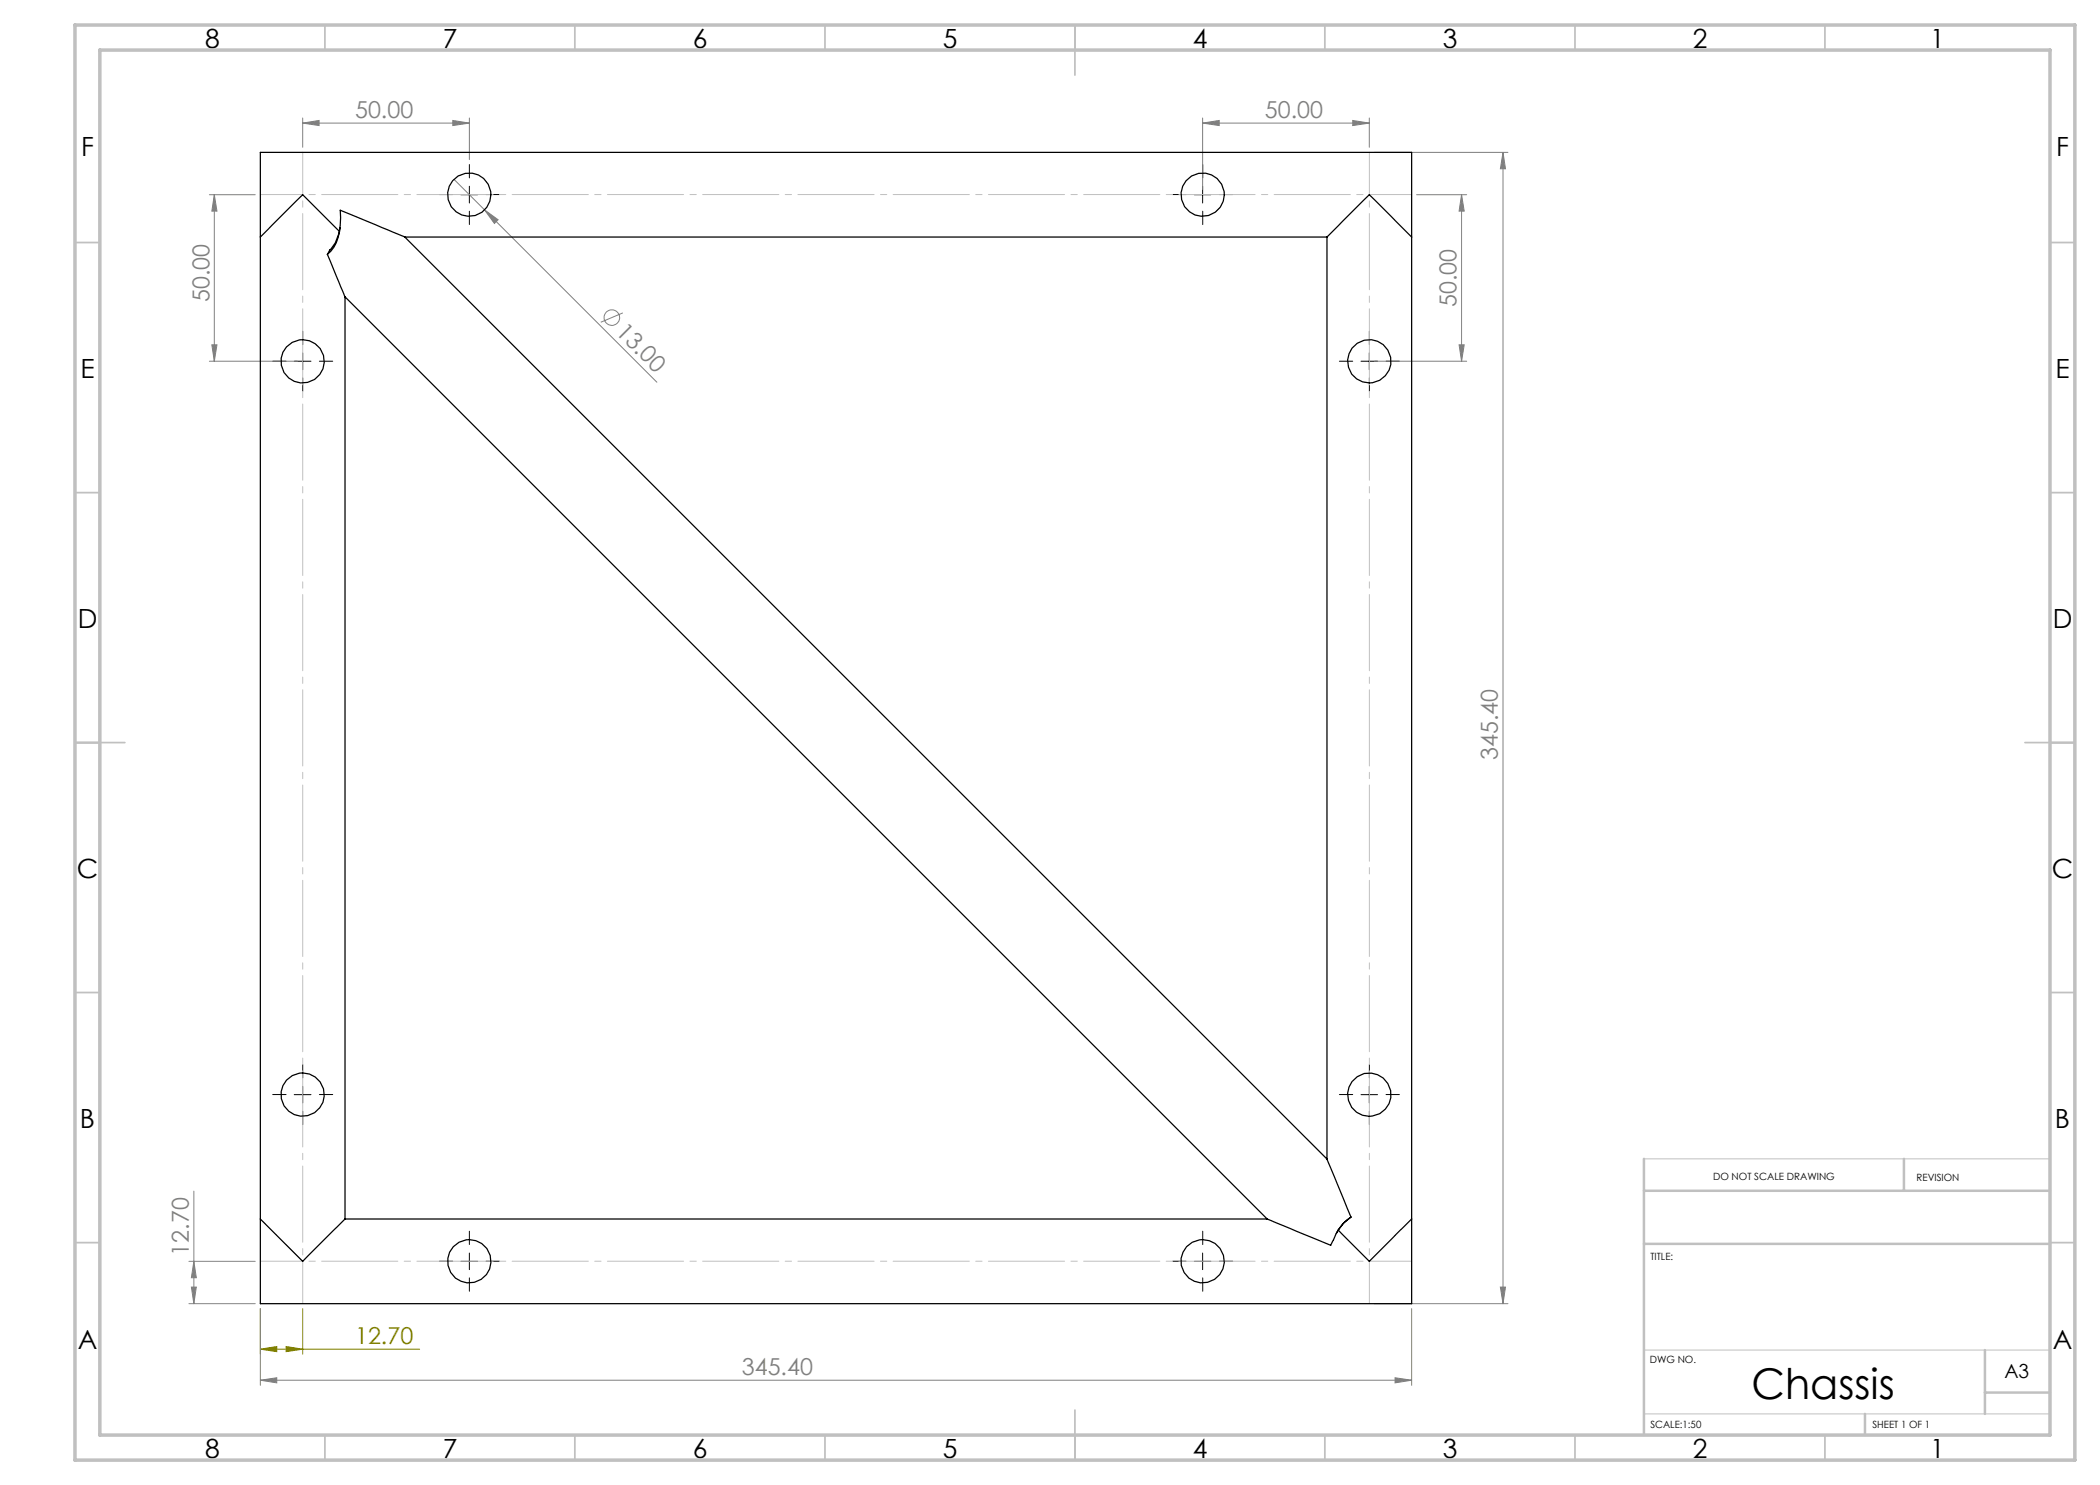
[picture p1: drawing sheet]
<svg xmlns="http://www.w3.org/2000/svg" width="420mm" height="297mm" viewBox="0 0 420 297" stroke-linecap="round" stroke-linejoin="round" font-family="sans-serif">
<g fill="none" stroke="#808080" stroke-width=".2">
<path d="M41.9 38.9h9.1M42.9 38.9v33.3M42.9 38.9l.5 3.3h-1zM60.5 24.6l3.3-.5v1zM60.5 23.6v5.9M60.5 24.6h33.4M90.6 24.1l3.3 .5-3.3 .5zM90.8 35.9l6.1 6.1M93.9 23.6v8.3M240.5 24.6l3.3-.5v1zM240.5 24.6h33.4M240.5 23.6v14.3"/>
<path d="M270.5 24.1l3.4 .5-3.4 .5zM273.9 23.6v5.9M274.8 30.5h26.8M283.3 38.9h10M292.3 38.9l.5 3.3h-1zM292.3 38.9v33.3M300.6 30.5l.5 3.3h-1zM300.6 30.5v230.2M96.9 42l2.7 2-.7 .7zM96.9 42l34.5 34.4M41.9 72.2h17.6M42.4 69h1l-.5 3.2z"/>
<path d="M124.6 62.6l-4.4 1.8M274.8 72.2h18.5M291.8 69h1l-.5 3.2zM38.8 238.2v22.5M37.8 252.3h13.2M38.3 257.4h1l-.5 3.3zM38.8 252.3l.5 3.2h-1zM300.1 257.4h1l-.5 3.3zM37.8 260.7h13.2M52.1 276l3.3-.4v1zM52.1 261.7v15.4M52.1 276h230.2"/>
<path d="M274.8 260.7h26.8M279 275.6l3.3 .4-3.3 .6zM282.3 261.7v15.4"/>
<circle cx="122.4" cy="63.5" r="1.56"/>
</g>
<path d="M52.1 269.8l3.3-.5v1zM52.1 261.7v9.1M52.1 269.8h31.8M57.2 269.3l3.3 .5-3.3 .5zM60.5 261.7v9.1" fill="none" stroke="#808000" stroke-width=".2"/>
<g fill="none" stroke="#000" stroke-width=".2" stroke-dasharray="15.2 1.3 1.3 1.3">
<path d="M90.5 38.9h-2.6M93.9 35.6v-2.7M97.2 38.9h2.7M237.2 38.9h-2.7M240.5 35.6v-2.7M243.9 38.9h2.6M93.9 42.2v2.7M240.5 42.2v2.7M57.2 72.2h-2.7M60.5 68.9v-2.7M60.5 75.6v2.6M63.9 72.2h2.6"/>
<path d="M270.5 72.2h-2.6M273.9 68.9v-2.7M273.9 75.6v2.6M277.2 72.2h2.7M57.2 218.9h-2.7M60.5 215.6v-2.7M63.9 218.9h2.6M270.5 218.9h-2.6M273.9 215.6v-2.7M277.2 218.9h2.7M60.5 222.2v2.7M273.9 222.2v2.7"/>
<path d="M90.5 252.2h-2.6M93.9 248.9v-2.7M93.9 255.6v2.6M97.2 252.2h2.7M237.2 252.2h-2.7M240.5 248.9v-2.7M240.5 255.6v2.6M243.9 252.2h2.6"/>
</g>
<g fill="none" stroke="#000" stroke-width=".2">
<path d="M92.2 38.9h3.3M93.9 37.2v3.4M238.9 38.9h3.3M240.5 37.2v3.4M58.8 72.2h3.4M60.5 70.6v3.3M272.2 72.2h3.3M273.9 70.6v3.3M58.8 218.9h3.4M60.5 217.3v3.3M272.2 218.9h3.3M273.9 217.3v3.3"/>
<path d="M92.2 252.3h3.3M93.9 250.6v3.3M238.9 252.3h3.3M240.5 250.6v3.3"/>
</g>
<path d="M52.1 38.9h230.2M60.5 30.4v230.3M273.9 30.4v230.3M52.1 252.2h230.2" fill="none" stroke="#c0c0c0" stroke-width=".2" stroke-dasharray="15.2 1.3 1.3 1.3" stroke-dashoffset="6.8"/>
<path d="M328.8 231.8h81.2M328.8 270h81.2M328.8 282.8h81.2" fill="none" stroke="#c0c0c0" stroke-width=".2"/>
<g fill="none" stroke="#c0c0c0" stroke-width=".35">
<path d="M65 5v5M115 5v5M165 5v5M215 5v10M265 5v5M315 5v5M365 5v5M15 48.5h5M410 48.5h5M15 98.5h5M410 98.5h5M15 148.5h10"/>
<path d="M405 148.5h10M15 198.5h5M410 198.5h5M15 248.5h5M410 248.5h5M65 287v5M115 287v5M165 287v5M215 282v10M265 287v5M315 287v5M365 287v5"/>
</g>
<path d="M328.8 231.8v55.2M328.8 238.2h81.2M380.8 231.8v6.4M328.8 248.8h81.2M397 270v12.8M397 278.5h13M373 282.8v4.2" fill="none" stroke="#c0c0c0" stroke-width=".5"/>
<path d="M15 5h400v287h-400zM20 10h390v277h-390z" fill="none" stroke="#c0c0c0" stroke-width=".7"/>
<path d="M57.2 269.3l3.3 .5-3.3 .5zM52.1 269.8l3.3-.5v1z" fill="#808000"/>
<g fill="#808080">
<path d="M96.9 42l2.7 2-.7 .7z"/>
<path d="M90.6 24.1l3.3 .5-3.3 .5zM60.5 24.6l3.3-.5v1z"/>
<path d="M240.5 24.6l3.3-.5v1zM270.5 24.1l3.4 .5-3.4 .5z"/>
<path d="M42.4 69h1l-.5 3.2zM42.9 38.9l.5 3.3h-1zM291.8 69h1l-.5 3.2zM292.3 38.9l.5 3.3h-1z"/>
<path d="M38.8 252.3l.5 3.2h-1zM38.3 257.4h1l-.5 3.3zM300.6 30.5l.5 3.3h-1zM300.1 257.4h1l-.5 3.3z"/>
<path d="M52.1 276l3.3-.4v1zM279 275.6l3.3 .4-3.3 .6z"/>
</g>
<g fill="none" stroke="#000" stroke-width=".25">
<path d="M52.1 47.4v-16.9h230.2v16.9M52.1 47.4v196.4M65.5 50.9l3.5 8.5M67.9 46.3l-7.4-7.4-8.4 8.5M68 45.5a8.1 8.1 0 0 1-2.2 4.8l-.3 .6M69 59.4l184.4 184.4M69 59.4v184.4M81 47.4l-12.9-5.4a12.2 12.2 0 0 1-1.4 7.5l-1.2 1.4M81 47.4l184.4 184.4M81 47.4h184.4M265.4 47.4l8.5-8.5 8.4 8.5M265.4 47.4v184.4"/>
<path d="M282.3 47.4v196.4M265.4 231.8l4.8 11.6M52.1 243.8l8.4 8.5 8.5-8.5M52.1 243.8v16.9h230.2v-16.9M69 243.8h184.4M270.2 243.4a9.8 9.8 0 0 0-3.7 4.9l-.4 .8-12.7-5.3M270.2 243.4l-.6 .5a7.3 7.3 0 0 0-2.3 2.8M282.3 243.8l-8.4 8.5-6.3-6.3"/>
<circle cx="93.8" cy="38.9" r="4.3"/>
<circle cx="240.5" cy="38.9" r="4.3"/>
<circle cx="60.5" cy="72.3" r="4.3"/>
<circle cx="273.9" cy="72.3" r="4.3"/>
<circle cx="60.5" cy="218.9" r="4.3"/>
<circle cx="273.9" cy="218.9" r="4.3"/>
<circle cx="93.9" cy="252.3" r="4.3"/>
<circle cx="240.5" cy="252.3" r="4.3"/>
</g>
<text font-size="8.5" x="350.3" y="279.7">Chassis</text>
<g font-size="5.3">
<text x="41" y="9.5">8</text>
<text x="88.5" y="9.5">7</text>
<text x="138.5" y="9.5">6</text>
<text x="188.5" y="9.5">5</text>
<text x="238.5" y="9.5">4</text>
<text x="288.5" y="9.5">3</text>
<text x="338.5" y="9.5">2</text>
<text x="386" y="9.5">1</text>
<text x="16.2" y="31.3">F</text>
<text x="411.2" y="31.3">F</text>
<text x="16.1" y="75.5">E</text>
<text x="411.1" y="75.5">E</text>
<text x="15.5" y="125.5">D</text>
<text x="410.5" y="125.5">D</text>
<text x="15.4" y="175.5">C</text>
<text x="410.4" y="175.5">C</text>
<text x="16" y="225.5">B</text>
<text x="411" y="225.5">B</text>
<text x="15.5" y="269.8">A</text>
<text x="410.5" y="269.8">A</text>
<text x="41" y="291.5">8</text>
<text x="88.5" y="291.5">7</text>
<text x="138.5" y="291.5">6</text>
<text x="188.5" y="291.5">5</text>
<text x="238.5" y="291.5">4</text>
<text x="288.5" y="291.5">3</text>
<text x="338.5" y="291.5">2</text>
<text x="386" y="291.5">1</text>
</g>
<g font-size="4.7" fill="#808080">
<text x="71" y="23.6">50.00</text>
<text x="253" y="23.6">50.00</text>
<text x="41.9" y="60.4" transform="rotate(-90 41.9 60.4)">50.00</text>
<text x="291.3" y="61.4" transform="rotate(-90 291.3 61.4)">50.00</text>
<text x="123" y="66.5" transform="rotate(45 123 66.5)">13.00</text>
<text x="299.6" y="152" transform="rotate(-90 299.6 152)">345.40</text>
<text x="37.8" y="251.1" transform="rotate(-90 37.8 251.1)">12.70</text>
<text x="148.4" y="275">345.40</text>
</g>
<text font-size="4.7" fill="#808000" x="71" y="268.8">12.70</text>
<text font-size="3.9" x="400.9" y="275.5">A3</text>
<g font-size="2">
<text x="342.6" y="236">DO NOT SCALE DRAWING</text>
<text x="383.3" y="236.2">REVISION</text>
<text x="330.1" y="251.9">TITLE:</text>
<text x="330" y="272.5">DWG NO.</text>
<text x="330.1" y="285.6">SCALE:1:50</text>
<text x="374.5" y="285.6">SHEET 1 OF 1</text>
</g>
</svg>
